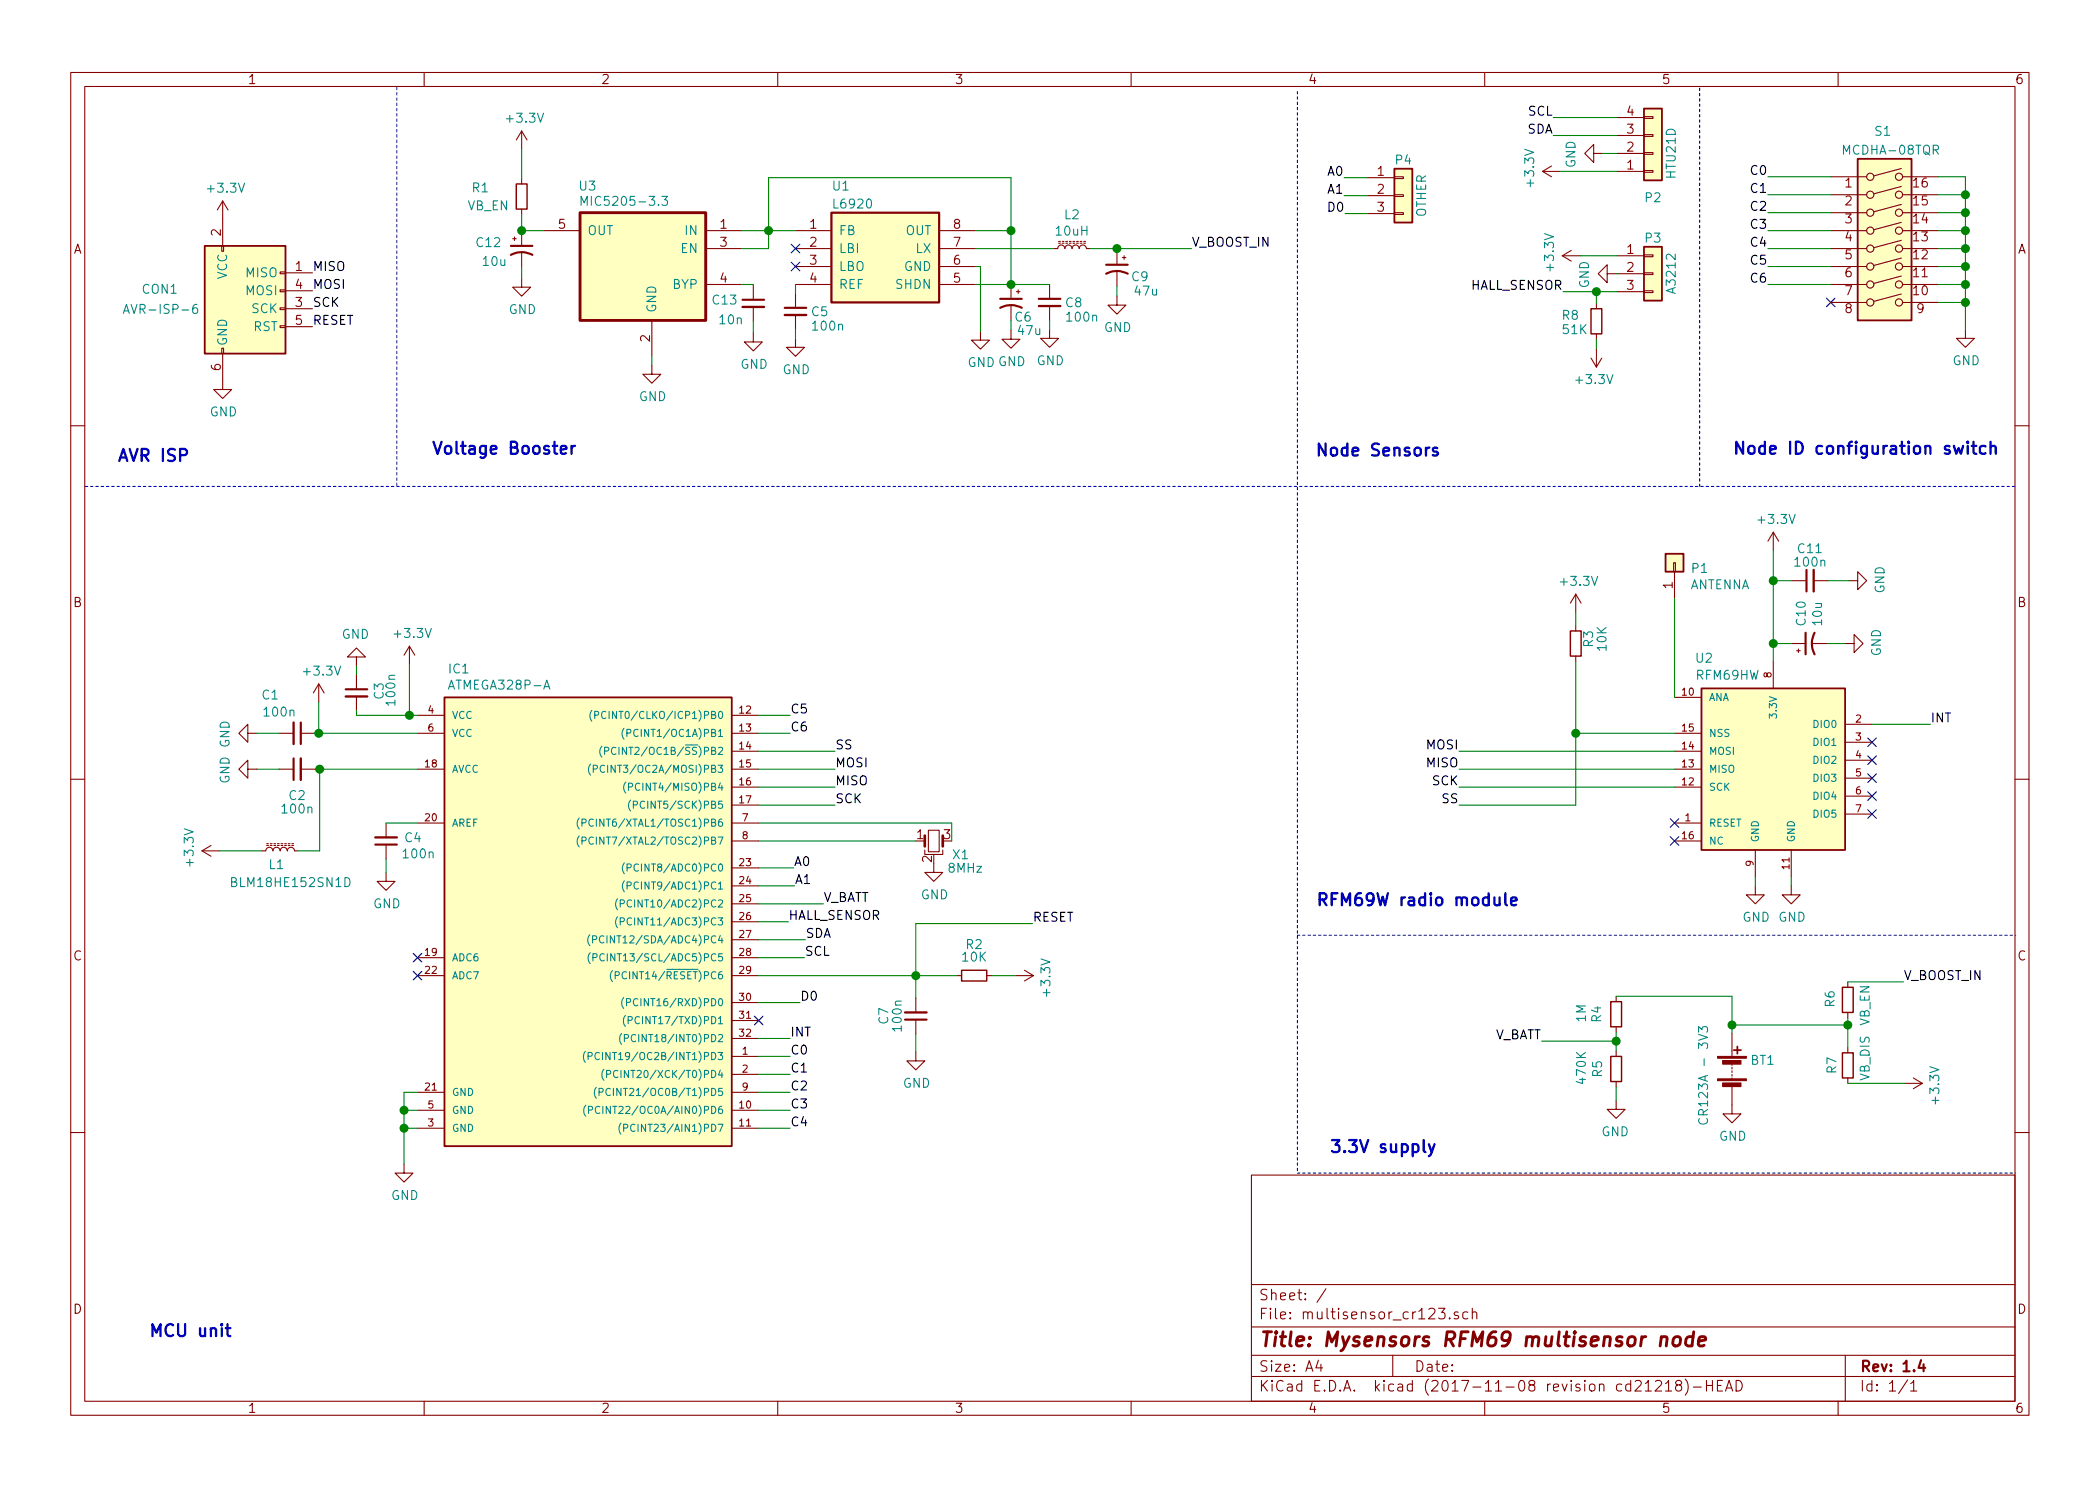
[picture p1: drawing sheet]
EESchema Schematic File Version 4
EELAYER 26 0
EELAYER END
$Descr A4 11693 8268
encoding utf-8
Sheet 1 1
Title "Mysensors RFM69 multisensor node"
Date ""
Rev "1.4"
Comp ""
Comment1 ""
Comment2 ""
Comment3 ""
Comment4 ""
$EndDescr
$Comp
L multisensor_cr123-archive:ATMEGA328P-AU IC1
U 1 1
P 3225 5075
F 0 "IC1" H 2555 6435 50  0000 C CNN
F 1 "ATMEGA328P-A" H 2780 6345 50  0000 C CNN
F 2 "Housings_QFP:TQFP-32_7x7mm_Pitch0.8mm" H 3275 6350 50  0001 C CIN
F 3 "" H 3225 5075 50  0000 C CNN
	1    3225 5075
	1    0    0    -1  
$EndComp
$Comp
L multisensor_cr123-archive:Crystal_GND2_Small X1
U 1 1
P 5200 4675
F 0 "X1" H 5350 4600 50  0000 C CNN
F 1 "8MHz" H 5375 4525 50  0000 C CNN
F 2 "myfootprints:ZTTCR-3" H 5200 4803 50  0001 C CNN
F 3 "" H 5200 4675 50  0000 C CNN
	1    5200 4675
	1    0    0    -1  
$EndComp
$Comp
L multisensor_cr123-archive:GND #PWR01
U 1 1
P 5200 4800
F 0 "#PWR01" H 5200 4550 50  0001 C CNN
F 1 "GND" H 5205 4627 50  0000 C CNN
F 2 "" H 5200 4800 50  0000 C CNN
F 3 "" H 5200 4800 50  0000 C CNN
	1    5200 4800
	1    0    0    -1  
$EndComp
$Comp
L multisensor_cr123-archive:C_Small C4
U 1 1
P 2150 4675
F 0 "C4" H 2000 4660 50  0000 C CNN
F 1 "100n" H 1970 4750 50  0000 C CNN
F 2 "Capacitors_SMD:C_0603_HandSoldering" H 2242 4584 50  0001 L CNN
F 3 "" H 2150 4675 50  0000 C CNN
	1    2150 4675
	-1   0    0    1   
$EndComp
$Comp
L multisensor_cr123-archive:GND #PWR02
U 1 1
P 2150 4850
F 0 "#PWR02" H 2150 4600 50  0001 C CNN
F 1 "GND" H 2155 4677 50  0000 C CNN
F 2 "" H 2150 4850 50  0000 C CNN
F 3 "" H 2150 4850 50  0000 C CNN
	1    2150 4850
	1    0    0    -1  
$EndComp
$Comp
L multisensor_cr123-archive:C_Small C2
U 1 1
P 1655 4275
F 0 "C2" V 1505 4275 50  0000 C CNN
F 1 "100n" V 1430 4275 50  0000 C CNN
F 2 "Capacitors_SMD:C_0603_HandSoldering" H 1747 4184 50  0001 L CNN
F 3 "" H 1655 4275 50  0000 C CNN
	1    1655 4275
	0    -1   -1   0   
$EndComp
$Comp
L multisensor_cr123-archive:C_Small C1
U 1 1
P 1655 4075
F 0 "C1" V 1440 3925 50  0000 C CNN
F 1 "100n" V 1535 3975 50  0000 C CNN
F 2 "Capacitors_SMD:C_0603_HandSoldering" H 1747 3984 50  0001 L CNN
F 3 "" H 1655 4075 50  0000 C CNN
	1    1655 4075
	0    1    1    0   
$EndComp
$Comp
L multisensor_cr123-archive:C_Small C3
U 1 1
P 1985 3850
F 0 "C3" V 2110 3860 50  0000 C CNN
F 1 "100n" V 2175 3865 50  0000 C CNN
F 2 "Capacitors_SMD:C_0603_HandSoldering" H 2077 3759 50  0001 L CNN
F 3 "" H 1985 3850 50  0000 C CNN
	1    1985 3850
	1    0    0    -1  
$EndComp
$Comp
L multisensor_cr123-archive:GND #PWR03
U 1 1
P 1985 3700
F 0 "#PWR03" H 1985 3450 50  0001 C CNN
F 1 "GND" H 1990 3527 50  0000 C CNN
F 2 "" H 1985 3700 50  0000 C CNN
F 3 "" H 1985 3700 50  0000 C CNN
	1    1985 3700
	-1   0    0    1   
$EndComp
$Comp
L multisensor_cr123-archive:GND #PWR04
U 1 1
P 1430 4075
F 0 "#PWR04" H 1430 3825 50  0001 C CNN
F 1 "GND" H 1435 3902 50  0000 C CNN
F 2 "" H 1430 4075 50  0000 C CNN
F 3 "" H 1430 4075 50  0000 C CNN
	1    1430 4075
	0    1    1    0   
$EndComp
$Comp
L multisensor_cr123-archive:GND #PWR05
U 1 1
P 1430 4275
F 0 "#PWR05" H 1430 4025 50  0001 C CNN
F 1 "GND" H 1435 4102 50  0000 C CNN
F 2 "" H 1430 4275 50  0000 C CNN
F 3 "" H 1430 4275 50  0000 C CNN
	1    1430 4275
	0    1    1    0   
$EndComp
$Comp
L multisensor_cr123-archive:GND #PWR06
U 1 1
P 2250 6475
F 0 "#PWR06" H 2250 6225 50  0001 C CNN
F 1 "GND" H 2255 6302 50  0000 C CNN
F 2 "" H 2250 6475 50  0000 C CNN
F 3 "" H 2250 6475 50  0000 C CNN
	1    2250 6475
	1    0    0    -1  
$EndComp
$Comp
L multisensor_cr123-archive:R_Small R2
U 1 1
P 5425 5425
F 0 "R2" V 5250 5425 50  0000 C CNN
F 1 "10K" V 5320 5425 50  0000 C CNN
F 2 "Resistors_SMD:R_0603_HandSoldering" V 5321 5425 50  0001 C CNN
F 3 "" H 5425 5425 50  0000 C CNN
	1    5425 5425
	0    1    1    0   
$EndComp
$Comp
L multisensor_cr123-archive:C_Small C7
U 1 1
P 5100 5650
F 0 "C7" V 5275 5650 50  0000 C CNN
F 1 "100n" V 5200 5650 50  0000 C CNN
F 2 "Capacitors_SMD:C_0603_HandSoldering" H 5192 5559 50  0001 L CNN
F 3 "" H 5100 5650 50  0000 C CNN
	1    5100 5650
	-1   0    0    1   
$EndComp
$Comp
L multisensor_cr123-archive:GND #PWR07
U 1 1
P 5100 5850
F 0 "#PWR07" H 5100 5600 50  0001 C CNN
F 1 "GND" H 5105 5677 50  0000 C CNN
F 2 "" H 5100 5850 50  0000 C CNN
F 3 "" H 5100 5850 50  0000 C CNN
	1    5100 5850
	1    0    0    -1  
$EndComp
Text Label 4650 4175 0    50   ~ 0
SS
Text Label 4650 4275 0    50   ~ 0
MOSI
Text Label 4650 4375 0    50   ~ 0
MISO
Text Label 4650 4475 0    50   ~ 0
SCK
Text Label 4400 5775 0    50   ~ 0
INT
$Comp
L multisensor_cr123-archive:RFM69HW U2
U 1 1
P 9875 4025
F 0 "U2" H 9490 4395 50  0000 C CNN
F 1 "RFM69HW" H 9620 4300 50  0000 C CNN
F 2 "mysensors_radios:RFM69HW_SMD_Handsoldering" H 9875 4025 30  0001 C CIN
F 3 "" H 9875 4025 60  0000 C CNN
	1    9875 4025
	1    0    0    -1  
$EndComp
$Comp
L multisensor_cr123-archive:GND #PWR08
U 1 1
P 9775 4925
F 0 "#PWR08" H 9775 4675 50  0001 C CNN
F 1 "GND" H 9780 4752 50  0000 C CNN
F 2 "" H 9775 4925 50  0000 C CNN
F 3 "" H 9775 4925 50  0000 C CNN
	1    9775 4925
	1    0    0    -1  
$EndComp
$Comp
L multisensor_cr123-archive:GND #PWR09
U 1 1
P 9975 4925
F 0 "#PWR09" H 9975 4675 50  0001 C CNN
F 1 "GND" H 9980 4752 50  0000 C CNN
F 2 "" H 9975 4925 50  0000 C CNN
F 3 "" H 9975 4925 50  0000 C CNN
	1    9975 4925
	1    0    0    -1  
$EndComp
NoConn ~ 9325 4675
NoConn ~ 10425 4225
NoConn ~ 10425 4325
NoConn ~ 10425 4425
NoConn ~ 10425 4525
NoConn ~ 10425 4125
Text Label 8125 4175 2    50   ~ 0
MOSI
Text Label 8125 4275 2    50   ~ 0
MISO
Text Label 8125 4375 2    50   ~ 0
SCK
Text Label 10750 4025 0    50   ~ 0
INT
Text Label 8125 4475 2    50   ~ 0
SS
NoConn ~ 9325 4575
$Comp
L multisensor_cr123-archive:Conn_01x01 P1
U 1 1
P 9325 3125
F 0 "P1" V 9290 3037 50  0000 R CNN
F 1 "ANTENNA" V 9199 3037 50  0000 R CNN
F 2 "Wire_Pads:SolderWirePad_single_0-8mmDrill" V 9153 3037 50  0001 R CNN
F 3 "" H 9325 3125 50  0000 C CNN
	1    9325 3125
	0    -1   -1   0   
$EndComp
$Comp
L multisensor_cr123-archive:R_Small R3
U 1 1
P 8775 3575
F 0 "R3" V 8700 3550 50  0000 C CNN
F 1 "10K" V 8625 3550 50  0000 C CNN
F 2 "Resistors_SMD:R_0603_HandSoldering" V 8671 3575 50  0001 C CNN
F 3 "" H 8775 3575 50  0000 C CNN
	1    8775 3575
	-1   0    0    1   
$EndComp
$Comp
L multisensor_cr123-archive:+3.3V #PWR010
U 1 1
P 9875 3055
F 0 "#PWR010" H 9875 2905 50  0001 C CNN
F 1 "+3.3V" H 9890 3228 50  0000 C CNN
F 2 "" H 9875 3055 50  0000 C CNN
F 3 "" H 9875 3055 50  0000 C CNN
	1    9875 3055
	1    0    0    -1  
$EndComp
$Comp
L multisensor_cr123-archive:GND #PWR011
U 1 1
P 10275 3575
F 0 "#PWR011" H 10275 3325 50  0001 C CNN
F 1 "GND" H 10280 3402 50  0000 C CNN
F 2 "" H 10275 3575 50  0000 C CNN
F 3 "" H 10275 3575 50  0000 C CNN
	1    10275 3575
	0    -1   -1   0   
$EndComp
Text Notes 7325 5050 0    67   ~ 13
RFM69W radio module
Text Notes 7400 6425 0    67   ~ 13
3.3V supply
NoConn ~ 2325 5325
NoConn ~ 2325 5425
Text Notes 650  2575 0    67   ~ 13
AVR ISP
Text Notes 825  7450 0    67   ~ 13
MCU unit
$Comp
L multisensor_cr123-archive:CP1_Small C10
U 1 1
P 10075 3575
F 0 "C10" H 10166 3621 50  0000 L CNN
F 1 "10u" H 10166 3530 50  0000 L CNN
F 2 "Capacitors_Tantalum_SMD:TantalC_SizeA_EIA-3216_Wave" H 10166 3484 50  0001 L CNN
F 3 "" H 10075 3575 50  0000 C CNN
	1    10075 3575
	0    -1   -1   0   
$EndComp
NoConn ~ 10195 1675
$Comp
L multisensor_cr123-archive:GND #PWR012
U 1 1
P 10945 1825
F 0 "#PWR012" H 10945 1575 50  0001 C CNN
F 1 "GND" H 10950 1652 50  0000 C CNN
F 2 "" H 10945 1825 50  0000 C CNN
F 3 "" H 10945 1825 50  0000 C CNN
	1    10945 1825
	1    0    0    -1  
$EndComp
Text Label 9845 975  2    50   ~ 0
C0
Text Label 9845 1075 2    50   ~ 0
C1
Text Label 9845 1175 2    50   ~ 0
C2
Text Label 9845 1275 2    50   ~ 0
C3
Text Label 9845 1375 2    50   ~ 0
C4
Text Label 9845 1475 2    50   ~ 0
C5
Text Label 9845 1575 2    50   ~ 0
C6
Text Label 4400 5875 0    50   ~ 0
C0
Text Label 4400 5975 0    50   ~ 0
C1
Text Label 4400 6075 0    50   ~ 0
C2
Text Label 4400 6175 0    50   ~ 0
C3
Text Label 4400 6275 0    50   ~ 0
C4
Text Label 4400 3975 0    50   ~ 0
C5
Text Label 4400 4075 0    50   ~ 0
C6
Text Notes 9645 2535 0    67   ~ 13
Node ID configuration switch
$Comp
L multisensor_cr123-archive:+3.3V #PWR013
U 1 1
P 5655 5425
F 0 "#PWR013" H 5655 5275 50  0001 C CNN
F 1 "+3.3V" H 5670 5598 50  0000 C CNN
F 2 "" H 5655 5425 50  0000 C CNN
F 3 "" H 5655 5425 50  0000 C CNN
	1    5655 5425
	0    1    1    0   
$EndComp
$Comp
L multisensor_cr123-archive:+3.3V #PWR014
U 1 1
P 2280 3690
F 0 "#PWR014" H 2280 3540 50  0001 C CNN
F 1 "+3.3V" H 2295 3863 50  0000 C CNN
F 2 "" H 2280 3690 50  0000 C CNN
F 3 "" H 2280 3690 50  0000 C CNN
	1    2280 3690
	1    0    0    -1  
$EndComp
$Comp
L multisensor_cr123-archive:AVR-ISP-6 CON1
U 1 1
P 1340 1710
F 0 "CON1" H 890 1820 50  0000 C CNN
F 1 "AVR-ISP-6" H 680 1680 50  0000 L BNN
F 2 "Pin_Headers:Pin_Header_Straight_2x03" V 820 1750 50  0001 C CNN
F 3 "" H 1315 1710 50  0000 C CNN
	1    1340 1710
	1    0    0    -1  
$EndComp
Text Label 1740 1510 0    50   ~ 0
MISO
Text Label 1740 1710 0    50   ~ 0
SCK
Text Label 5750 5135 0    50   ~ 0
RESET
Text Label 1740 1810 0    50   ~ 0
RESET
$Comp
L multisensor_cr123-archive:+3.3V #PWR015
U 1 1
P 1240 1210
F 0 "#PWR015" H 1240 1060 50  0001 C CNN
F 1 "+3.3V" H 1255 1383 50  0000 C CNN
F 2 "" H 1240 1210 50  0000 C CNN
F 3 "" H 1240 1210 50  0000 C CNN
	1    1240 1210
	1    0    0    -1  
$EndComp
Text Label 1740 1610 0    50   ~ 0
MOSI
$Comp
L multisensor_cr123-archive:GND #PWR016
U 1 1
P 1240 2110
F 0 "#PWR016" H 1240 1860 50  0001 C CNN
F 1 "GND" H 1245 1937 50  0000 C CNN
F 2 "" H 1240 2110 50  0000 C CNN
F 3 "" H 1240 2110 50  0000 C CNN
	1    1240 2110
	1    0    0    -1  
$EndComp
$Comp
L multisensor_cr123-archive:SW_DIP_x08 S1
U 1 1
P 10495 1375
F 0 "S1" H 10485 2030 50  0000 C CNN
F 1 "MCDHA-08TQR" H 10530 1925 50  0000 C CNN
F 2 "myfootprints:DIPSWITCH_SMD_1.27-16" H 10495 1858 50  0001 C CNN
F 3 "" H 10445 1375 50  0000 C CNN
	1    10495 1375
	1    0    0    -1  
$EndComp
$Comp
L multisensor_cr123-archive:+3.3V #PWR017
U 1 1
P 8775 3400
F 0 "#PWR017" H 8775 3250 50  0001 C CNN
F 1 "+3.3V" H 8790 3573 50  0000 C CNN
F 2 "" H 8775 3400 50  0000 C CNN
F 3 "" H 8775 3400 50  0000 C CNN
	1    8775 3400
	1    0    0    -1  
$EndComp
$Comp
L multisensor_cr123-archive:GND #PWR018
U 1 1
P 9645 6145
F 0 "#PWR018" H 9645 5895 50  0001 C CNN
F 1 "GND" H 9650 5972 50  0000 C CNN
F 2 "" H 9645 6145 50  0000 C CNN
F 3 "" H 9645 6145 50  0000 C CNN
	1    9645 6145
	1    0    0    -1  
$EndComp
$Comp
L multisensor_cr123-archive:+3.3V #PWR019
U 1 1
P 1775 3900
F 0 "#PWR019" H 1775 3750 50  0001 C CNN
F 1 "+3.3V" H 1790 4073 50  0000 C CNN
F 2 "" H 1775 3900 50  0000 C CNN
F 3 "" H 1775 3900 50  0000 C CNN
	1    1775 3900
	1    0    0    -1  
$EndComp
$Comp
L multisensor_cr123-archive:+3.3V #PWR020
U 1 1
P 1225 4730
F 0 "#PWR020" H 1225 4580 50  0001 C CNN
F 1 "+3.3V" H 1240 4903 50  0000 C CNN
F 2 "" H 1225 4730 50  0000 C CNN
F 3 "" H 1225 4730 50  0000 C CNN
	1    1225 4730
	0    -1   -1   0   
$EndComp
$Comp
L multisensor_cr123-archive:R_Small R4
U 1 1
P 9000 5640
F 0 "R4" V 8890 5640 50  0000 C CNN
F 1 "1M" V 8805 5635 50  0000 C CNN
F 2 "Resistors_SMD:R_0603_HandSoldering" V 8896 5640 50  0001 C CNN
F 3 "" H 9000 5640 50  0000 C CNN
	1    9000 5640
	1    0    0    1   
$EndComp
$Comp
L multisensor_cr123-archive:R_Small R5
U 1 1
P 9000 5945
F 0 "R5" V 8895 5945 50  0000 C CNN
F 1 "470K" V 8805 5940 50  0000 C CNN
F 2 "Resistors_SMD:R_0603_HandSoldering" V 8896 5945 50  0001 C CNN
F 3 "" H 9000 5945 50  0000 C CNN
	1    9000 5945
	1    0    0    1   
$EndComp
$Comp
L multisensor_cr123-archive:GND #PWR021
U 1 1
P 9000 6120
F 0 "#PWR021" H 9000 5870 50  0001 C CNN
F 1 "GND" H 9005 5947 50  0000 C CNN
F 2 "" H 9000 6120 50  0000 C CNN
F 3 "" H 9000 6120 50  0000 C CNN
	1    9000 6120
	-1   0    0    -1  
$EndComp
Text Label 8585 5790 2    50   ~ 0
V_BATT
Text Label 4585 5025 0    50   ~ 0
V_BATT
$Comp
L multisensor_cr123-archive:C_Small C11
U 1 1
P 10080 3225
F 0 "C11" V 10255 3225 50  0000 C CNN
F 1 "100n" V 10180 3225 50  0000 C CNN
F 2 "Capacitors_SMD:C_0603_HandSoldering" H 10172 3134 50  0001 L CNN
F 3 "" H 10080 3225 50  0000 C CNN
	1    10080 3225
	0    -1   -1   0   
$EndComp
$Comp
L multisensor_cr123-archive:GND #PWR022
U 1 1
P 10295 3225
F 0 "#PWR022" H 10295 2975 50  0001 C CNN
F 1 "GND" H 10300 3052 50  0000 C CNN
F 2 "" H 10295 3225 50  0000 C CNN
F 3 "" H 10295 3225 50  0000 C CNN
	1    10295 3225
	0    -1   -1   0   
$EndComp
$Comp
L multisensor_cr123-archive:L6920 U1
U 1 1
P 4930 1425
F 0 "U1" H 4630 1825 50  0000 L CNN
F 1 "L6920" H 4630 1725 50  0000 L CNN
F 2 "Housings_SSOP:MSOP-8_3x3mm_Pitch0.65mm" H 4430 1575 60  0001 C CNN
F 3 "" H 4430 1575 60  0001 C CNN
	1    4930 1425
	1    0    0    -1  
$EndComp
NoConn ~ 4430 1375
NoConn ~ 4430 1475
$Comp
L multisensor_cr123-archive:CP1_Small C6
U 1 1
P 5630 1675
F 0 "C6" H 5510 1595 50  0000 L CNN
F 1 "47u" H 5455 1520 50  0000 L CNN
F 2 "Capacitors_Tantalum_SMD:TantalC_SizeA_EIA-3216_Wave" H 5721 1584 50  0001 L CNN
F 3 "" H 5630 1675 50  0000 C CNN
	1    5630 1675
	-1   0    0    -1  
$EndComp
$Comp
L multisensor_cr123-archive:C_Small C8
U 1 1
P 5845 1675
F 0 "C8" H 5980 1675 50  0000 C CNN
F 1 "100n" H 6025 1595 50  0000 C CNN
F 2 "Capacitors_SMD:C_0603_HandSoldering" H 5937 1584 50  0001 L CNN
F 3 "" H 5845 1675 50  0000 C CNN
	1    5845 1675
	1    0    0    -1  
$EndComp
$Comp
L multisensor_cr123-archive:GND #PWR023
U 1 1
P 5630 1830
F 0 "#PWR023" H 5630 1580 50  0001 C CNN
F 1 "GND" H 5635 1657 50  0000 C CNN
F 2 "" H 5630 1830 50  0000 C CNN
F 3 "" H 5630 1830 50  0000 C CNN
	1    5630 1830
	1    0    0    -1  
$EndComp
$Comp
L multisensor_cr123-archive:GND #PWR024
U 1 1
P 5845 1825
F 0 "#PWR024" H 5845 1575 50  0001 C CNN
F 1 "GND" H 5850 1652 50  0000 C CNN
F 2 "" H 5845 1825 50  0000 C CNN
F 3 "" H 5845 1825 50  0000 C CNN
	1    5845 1825
	1    0    0    -1  
$EndComp
$Comp
L multisensor_cr123-archive:GND #PWR025
U 1 1
P 5460 1835
F 0 "#PWR025" H 5460 1585 50  0001 C CNN
F 1 "GND" H 5465 1662 50  0000 C CNN
F 2 "" H 5460 1835 50  0000 C CNN
F 3 "" H 5460 1835 50  0000 C CNN
	1    5460 1835
	1    0    0    -1  
$EndComp
$Comp
L multisensor_cr123-archive:CP1_Small C9
U 1 1
P 6220 1485
F 0 "C9" H 6040 1440 50  0000 L CNN
F 1 "47u" H 5985 1360 50  0000 L CNN
F 2 "Capacitors_Tantalum_SMD:TantalC_SizeA_EIA-3216_Wave" H 6311 1394 50  0001 L CNN
F 3 "" H 6220 1485 50  0000 C CNN
	1    6220 1485
	-1   0    0    -1  
$EndComp
$Comp
L multisensor_cr123-archive:GND #PWR026
U 1 1
P 6220 1640
F 0 "#PWR026" H 6220 1390 50  0001 C CNN
F 1 "GND" H 6225 1467 50  0000 C CNN
F 2 "" H 6220 1640 50  0000 C CNN
F 3 "" H 6220 1640 50  0000 C CNN
	1    6220 1640
	1    0    0    -1  
$EndComp
$Comp
L multisensor_cr123-archive:C_Small C5
U 1 1
P 4430 1725
F 0 "C5" H 4565 1725 50  0000 C CNN
F 1 "100n" H 4610 1645 50  0000 C CNN
F 2 "Capacitors_SMD:C_0603_HandSoldering" H 4522 1634 50  0001 L CNN
F 3 "" H 4430 1725 50  0000 C CNN
	1    4430 1725
	1    0    0    -1  
$EndComp
$Comp
L multisensor_cr123-archive:GND #PWR027
U 1 1
P 4430 1875
F 0 "#PWR027" H 4430 1625 50  0001 C CNN
F 1 "GND" H 4435 1702 50  0000 C CNN
F 2 "" H 4430 1875 50  0000 C CNN
F 3 "" H 4430 1875 50  0000 C CNN
	1    4430 1875
	1    0    0    -1  
$EndComp
$Comp
L multisensor_cr123-archive:R_Small R1
U 1 1
P 2905 1085
F 0 "R1" H 3135 1040 50  0000 C CNN
F 1 "VB_EN" H 3090 1140 50  0000 C CNN
F 2 "Resistors_SMD:R_0402" V 2801 1085 50  0001 C CNN
F 3 "" H 2905 1085 50  0000 C CNN
	1    2905 1085
	-1   0    0    1   
$EndComp
$Comp
L multisensor_cr123-archive:+3.3V #PWR028
U 1 1
P 2905 820
F 0 "#PWR028" H 2905 670 50  0001 C CNN
F 1 "+3.3V" H 2920 993 50  0000 C CNN
F 2 "" H 2905 820 50  0000 C CNN
F 3 "" H 2905 820 50  0000 C CNN
	1    2905 820 
	1    0    0    -1  
$EndComp
Text Label 6635 1375 0    50   ~ 0
V_BOOST_IN
$Comp
L multisensor_cr123-archive:R_Small R6
U 1 1
P 10290 5560
F 0 "R6" V 10385 5555 50  0000 C CNN
F 1 "VB_EN" V 10190 5590 50  0000 C CNN
F 2 "Resistors_SMD:R_0402" V 10186 5560 50  0001 C CNN
F 3 "" H 10290 5560 50  0000 C CNN
	1    10290 5560
	-1   0    0    1   
$EndComp
$Comp
L multisensor_cr123-archive:R_Small R7
U 1 1
P 10290 5925
F 0 "R7" V 10375 5925 50  0000 C CNN
F 1 "VB_DIS" V 10190 5885 50  0000 C CNN
F 2 "Resistors_SMD:R_0402" V 10186 5925 50  0001 C CNN
F 3 "" H 10290 5925 50  0000 C CNN
	1    10290 5925
	-1   0    0    1   
$EndComp
Text Label 10600 5460 0    50   ~ 0
V_BOOST_IN
$Comp
L multisensor_cr123-archive:+3.3V #PWR029
U 1 1
P 10605 6025
F 0 "#PWR029" H 10605 5875 50  0001 C CNN
F 1 "+3.3V" H 10620 6198 50  0000 C CNN
F 2 "" H 10605 6025 50  0000 C CNN
F 3 "" H 10605 6025 50  0000 C CNN
	1    10605 6025
	0    1    1    0   
$EndComp
NoConn ~ 4225 5675
Text Notes 2400 2535 0    67   ~ 13
Voltage Booster
$Comp
L multisensor_cr123-archive:Conn_01x04 P2
U 1 1
P 9205 845
F 0 "P2" H 9205 1095 50  0000 C CNN
F 1 "HTU21D" V 9305 845 50  0000 C CNN
F 2 "Pin_Headers:Pin_Header_Straight_1x04" H 9205 845 50  0001 C CNN
F 3 "" H 9205 845 50  0000 C CNN
	1    9205 845 
	1    0    0    1   
$EndComp
$Comp
L multisensor_cr123-archive:+3.3V #PWR030
U 1 1
P 8690 945
F 0 "#PWR030" H 8690 795 50  0001 C CNN
F 1 "+3.3V" H 8705 1118 50  0000 C CNN
F 2 "" H 8690 945 50  0000 C CNN
F 3 "" H 8690 945 50  0000 C CNN
	1    8690 945 
	0    -1   -1   0   
$EndComp
$Comp
L multisensor_cr123-archive:GND #PWR031
U 1 1
P 8925 845
F 0 "#PWR031" H 8925 595 50  0001 C CNN
F 1 "GND" H 8930 672 50  0000 C CNN
F 2 "" H 8925 845 50  0000 C CNN
F 3 "" H 8925 845 50  0000 C CNN
	1    8925 845 
	0    1    1    0   
$EndComp
Text Label 8650 745  2    50   ~ 0
SDA
Text Label 8650 645  2    50   ~ 0
SCL
Text Label 4485 5225 0    50   ~ 0
SDA
Text Label 4480 5325 0    50   ~ 0
SCL
$Comp
L multisensor_cr123-archive:MIC5205-3.3YM5TR U3
U 1 1
P 3530 1475
F 0 "U3" H 3735 1925 50  0000 L CNN
F 1 "MIC5205-3.3" H 3330 1840 50  0000 L CNN
F 2 "TO_SOT_Packages_SMD:SOT-23-5" H 3530 1625 50  0001 C CNN
F 3 "" H 3530 1625 50  0001 C CNN
	1    3530 1475
	-1   0    0    -1  
$EndComp
Wire Notes Line
	475  2700 11225 2700
Wire Wire Line
	4225 4675 5100 4675
Wire Wire Line
	4225 4575 5300 4575
Wire Wire Line
	5300 4575 5300 4675
Wire Wire Line
	2325 4575 2150 4575
Wire Wire Line
	2150 4775 2150 4850
Wire Wire Line
	1755 4275 1780 4275
Wire Wire Line
	1755 4075 1775 4075
Wire Wire Line
	1985 3975 2280 3975
Wire Wire Line
	1985 3975 1985 3950
Wire Wire Line
	1555 4275 1430 4275
Wire Wire Line
	1555 4075 1430 4075
Wire Wire Line
	1985 3700 1985 3750
Wire Wire Line
	2325 6075 2250 6075
Wire Wire Line
	2250 6075 2250 6175
Wire Wire Line
	2325 6275 2250 6275
Connection ~ 2250 6275
Wire Wire Line
	2325 6175 2250 6175
Connection ~ 2250 6175
Wire Wire Line
	5525 5425 5655 5425
Wire Wire Line
	4225 5425 5100 5425
Wire Wire Line
	5100 5750 5100 5850
Wire Wire Line
	4225 4475 4650 4475
Wire Wire Line
	4225 4375 4650 4375
Wire Wire Line
	4225 4275 4650 4275
Wire Wire Line
	4225 4175 4650 4175
Wire Wire Line
	4225 5775 4400 5775
Wire Wire Line
	8125 4175 9325 4175
Wire Wire Line
	9775 4875 9775 4925
Wire Wire Line
	9975 4925 9975 4875
Wire Wire Line
	9325 4275 8125 4275
Wire Wire Line
	10425 4025 10750 4025
Wire Wire Line
	9325 4075 8775 4075
Wire Wire Line
	8775 3675 8775 4075
Wire Wire Line
	8775 4475 8125 4475
Wire Wire Line
	9325 3325 9325 3875
Connection ~ 8775 4075
Wire Wire Line
	8775 3475 8775 3400
Wire Wire Line
	9875 3055 9875 3225
Connection ~ 9875 3575
Wire Notes Line
	7225 5200 11225 5200
Wire Notes Line
	7225 6525 11225 6525
Wire Wire Line
	8125 4375 9325 4375
Wire Notes Line
	2210 2695 2210 470 
Wire Wire Line
	9875 3575 9975 3575
Wire Wire Line
	10175 3575 10275 3575
Wire Wire Line
	5100 5135 5100 5425
Connection ~ 5100 5425
Wire Wire Line
	10195 975  9845 975 
Wire Wire Line
	10195 1075 9845 1075
Wire Wire Line
	10195 1175 9845 1175
Wire Wire Line
	10195 1275 9845 1275
Wire Wire Line
	10195 1375 9845 1375
Wire Wire Line
	10195 1475 9845 1475
Wire Wire Line
	10195 1575 9845 1575
Wire Wire Line
	10795 975  10945 975 
Wire Wire Line
	10945 975  10945 1075
Wire Wire Line
	10795 1075 10945 1075
Connection ~ 10945 1075
Wire Wire Line
	10795 1175 10945 1175
Connection ~ 10945 1175
Wire Wire Line
	10795 1275 10945 1275
Connection ~ 10945 1275
Wire Wire Line
	10795 1375 10945 1375
Connection ~ 10945 1375
Wire Wire Line
	10795 1475 10945 1475
Connection ~ 10945 1475
Wire Wire Line
	10795 1575 10945 1575
Connection ~ 10945 1575
Wire Wire Line
	10795 1675 10945 1675
Connection ~ 10945 1675
Wire Wire Line
	4225 3975 4400 3975
Wire Wire Line
	4225 5875 4400 5875
Wire Wire Line
	4225 5975 4400 5975
Wire Wire Line
	4225 6075 4400 6075
Wire Wire Line
	4225 6175 4400 6175
Wire Wire Line
	4225 6275 4400 6275
Wire Wire Line
	4225 4075 4400 4075
Wire Wire Line
	5100 5135 5750 5135
Wire Notes Line
	7225 500  7225 6525
Wire Wire Line
	2280 3690 2280 3975
Connection ~ 2280 3975
Wire Wire Line
	1775 3900 1775 4075
Connection ~ 1775 4075
Wire Wire Line
	1660 4730 1780 4730
Wire Wire Line
	1780 4730 1780 4275
Connection ~ 1780 4275
Wire Wire Line
	1460 4730 1225 4730
Wire Wire Line
	9000 5740 9000 5790
Wire Wire Line
	9000 6045 9000 6120
Wire Wire Line
	9000 5790 8585 5790
Connection ~ 9000 5790
Wire Wire Line
	4225 5025 4585 5025
Wire Wire Line
	10180 3225 10295 3225
Wire Wire Line
	9980 3225 9875 3225
Connection ~ 9875 3225
Wire Wire Line
	5430 1575 5630 1575
Wire Wire Line
	5630 980  5630 1275
Wire Wire Line
	5630 1275 5430 1275
Wire Wire Line
	4280 980  5630 980 
Connection ~ 5630 1275
Connection ~ 5630 1575
Wire Wire Line
	5430 1475 5460 1475
Wire Wire Line
	5630 1830 5630 1775
Wire Wire Line
	5845 1825 5845 1775
Wire Wire Line
	5430 1375 5870 1375
Wire Wire Line
	6070 1375 6220 1375
Wire Wire Line
	6220 1375 6220 1385
Wire Wire Line
	6220 1585 6220 1640
Wire Wire Line
	4430 1575 4430 1625
Wire Wire Line
	4430 1875 4430 1825
Wire Wire Line
	5460 1475 5460 1835
Connection ~ 6220 1375
Wire Wire Line
	2905 985  2905 820 
Wire Wire Line
	10290 5660 10290 5700
Wire Wire Line
	9645 5700 10290 5700
Connection ~ 10290 5700
Wire Wire Line
	10290 5460 10600 5460
Wire Wire Line
	9645 5540 9645 5700
Wire Wire Line
	10290 6025 10605 6025
Wire Wire Line
	9645 5540 9000 5540
Connection ~ 9645 5700
Wire Wire Line
	4225 5225 4485 5225
Wire Wire Line
	4225 5325 4480 5325
Wire Wire Line
	4280 1375 4130 1375
$Comp
L multisensor_cr123-archive:C_Small C13
U 1 1
P 4195 1680
F 0 "C13" H 4035 1700 50  0000 C CNN
F 1 "10n" H 4070 1590 50  0000 C CNN
F 2 "Capacitors_SMD:C_0603_HandSoldering" H 4287 1589 50  0001 L CNN
F 3 "" H 4195 1680 50  0000 C CNN
	1    4195 1680
	1    0    0    -1  
$EndComp
Wire Wire Line
	4130 1575 4195 1575
Wire Wire Line
	4195 1575 4195 1580
$Comp
L multisensor_cr123-archive:GND #PWR032
U 1 1
P 4195 1845
F 0 "#PWR032" H 4195 1595 50  0001 C CNN
F 1 "GND" H 4200 1672 50  0000 C CNN
F 2 "" H 4195 1845 50  0000 C CNN
F 3 "" H 4195 1845 50  0000 C CNN
	1    4195 1845
	1    0    0    -1  
$EndComp
Wire Wire Line
	4195 1780 4195 1845
$Comp
L multisensor_cr123-archive:GND #PWR033
U 1 1
P 3630 2025
F 0 "#PWR033" H 3630 1775 50  0001 C CNN
F 1 "GND" H 3635 1852 50  0000 C CNN
F 2 "" H 3630 2025 50  0000 C CNN
F 3 "" H 3630 2025 50  0000 C CNN
	1    3630 2025
	1    0    0    -1  
$EndComp
Wire Wire Line
	3630 1975 3630 2025
$Comp
L multisensor_cr123-archive:CP1_Small C12
U 1 1
P 2905 1380
F 0 "C12" H 2645 1420 50  0000 L CNN
F 1 "10u" H 2680 1315 50  0000 L CNN
F 2 "Capacitors_Tantalum_SMD:TantalC_SizeA_EIA-3216_Wave" H 2996 1289 50  0001 L CNN
F 3 "" H 2905 1380 50  0000 C CNN
	1    2905 1380
	1    0    0    -1  
$EndComp
Wire Wire Line
	3030 1275 2905 1275
Wire Wire Line
	2905 1185 2905 1275
$Comp
L multisensor_cr123-archive:GND #PWR034
U 1 1
P 2905 1540
F 0 "#PWR034" H 2905 1290 50  0001 C CNN
F 1 "GND" H 2910 1367 50  0000 C CNN
F 2 "" H 2905 1540 50  0000 C CNN
F 3 "" H 2905 1540 50  0000 C CNN
	1    2905 1540
	1    0    0    -1  
$EndComp
Wire Wire Line
	2905 1480 2905 1540
Wire Wire Line
	4130 1275 4280 1275
Wire Wire Line
	4280 980  4280 1275
Connection ~ 4280 1275
Connection ~ 2905 1275
$Comp
L multisensor_cr123-archive:Conn_01x03 P3
U 1 1
P 9205 1515
F 0 "P3" H 9205 1715 50  0000 C CNN
F 1 "A3212" V 9305 1515 50  0000 C CNN
F 2 "Pin_Headers:Pin_Header_Straight_1x03_Pitch2.00mm" H 9205 1515 50  0001 C CNN
F 3 "" H 9205 1515 50  0000 C CNN
	1    9205 1515
	1    0    0    -1  
$EndComp
$Comp
L multisensor_cr123-archive:+3.3V #PWR035
U 1 1
P 8800 1415
F 0 "#PWR035" H 8800 1265 50  0001 C CNN
F 1 "+3.3V" H 8815 1588 50  0000 C CNN
F 2 "" H 8800 1415 50  0000 C CNN
F 3 "" H 8800 1415 50  0000 C CNN
	1    8800 1415
	0    -1   -1   0   
$EndComp
$Comp
L multisensor_cr123-archive:GND #PWR036
U 1 1
P 9000 1515
F 0 "#PWR036" H 9000 1265 50  0001 C CNN
F 1 "GND" H 9005 1342 50  0000 C CNN
F 2 "" H 9000 1515 50  0000 C CNN
F 3 "" H 9000 1515 50  0000 C CNN
	1    9000 1515
	0    1    1    0   
$EndComp
Wire Wire Line
	8705 1615 8890 1615
Text Label 8705 1615 2    50   ~ 0
HALL_SENSOR
Wire Wire Line
	9005 1415 8800 1415
Wire Wire Line
	9005 1515 9000 1515
$Comp
L multisensor_cr123-archive:R_Small R8
U 1 1
P 8890 1780
F 0 "R8" H 9035 1750 50  0000 C CNN
F 1 "51K" H 9010 1830 50  0000 C CNN
F 2 "Resistors_SMD:R_0603_HandSoldering" V 8786 1780 50  0001 C CNN
F 3 "" H 8890 1780 50  0000 C CNN
	1    8890 1780
	-1   0    0    1   
$EndComp
Wire Wire Line
	8890 1680 8890 1615
Connection ~ 8890 1615
$Comp
L multisensor_cr123-archive:+3.3V #PWR037
U 1 1
P 8890 1935
F 0 "#PWR037" H 8890 1785 50  0001 C CNN
F 1 "+3.3V" H 8905 2108 50  0000 C CNN
F 2 "" H 8890 1935 50  0000 C CNN
F 3 "" H 8890 1935 50  0000 C CNN
	1    8890 1935
	-1   0    0    1   
$EndComp
Wire Wire Line
	8890 1880 8890 1935
Wire Notes Line
	9465 2700 9465 475 
Text Notes 7320 2545 0    67   ~ 13
Node Sensors
Wire Wire Line
	4225 5125 4390 5125
Text Label 4390 5125 0    50   ~ 0
HALL_SENSOR
$Comp
L multisensor_cr123-archive:Conn_01x03 P4
U 1 1
P 7815 1080
F 0 "P4" H 7815 1280 50  0000 C CNN
F 1 "OTHER" V 7915 1080 50  0000 C CNN
F 2 "Pin_Headers:Pin_Header_Straight_1x03_Pitch2.00mm" H 7815 1080 50  0001 C CNN
F 3 "" H 7815 1080 50  0000 C CNN
	1    7815 1080
	1    0    0    -1  
$EndComp
Wire Wire Line
	7615 980  7485 980 
Wire Wire Line
	7615 1080 7485 1080
Wire Wire Line
	7615 1180 7490 1180
Wire Wire Line
	4225 4825 4420 4825
Wire Wire Line
	4225 4925 4425 4925
Text Label 4420 4825 0    50   ~ 0
A0
Text Label 4425 4925 0    50   ~ 0
A1
Wire Wire Line
	4225 5575 4455 5575
Text Label 4455 5575 0    50   ~ 0
D0
Text Label 7485 980  2    50   ~ 0
A0
Text Label 7485 1080 2    50   ~ 0
A1
Text Label 7490 1180 2    50   ~ 0
D0
$Comp
L multisensor_cr123-archive:Battery BT1
U 1 1
P 9645 5945
F 0 "BT1" H 9745 5995 50  0000 L CNN
F 1 "CR123A - 3V3" V 9485 5625 50  0000 L CNN
F 2 "mysensors_connectors:CR123_holder" V 9645 5985 50  0001 C CNN
F 3 "" V 9645 5985 50  0000 C CNN
	1    9645 5945
	1    0    0    -1  
$EndComp
Wire Wire Line
	9005 845  8925 845 
Wire Wire Line
	8690 945  9005 945 
Wire Wire Line
	9005 645  8650 645 
Wire Wire Line
	9005 745  8650 745 
$Comp
L multisensor_cr123-archive:L_Core_Ferrite_Small L2
U 1 1
P 5970 1375
F 0 "L2" V 6155 1375 50  0000 C CNN
F 1 "10uH" V 6064 1375 50  0000 C CNN
F 2 "myfootprints:DLJ-3015" V 6064 1375 50  0001 C CNN
F 3 "" H 5970 1375 50  0000 C CNN
	1    5970 1375
	0    -1   -1   0   
$EndComp
$Comp
L multisensor_cr123-archive:L_Core_Ferrite_Small L1
U 1 1
P 1560 4730
F 0 "L1" V 1480 4750 50  0000 C CNN
F 1 "BLM18HE152SN1D" V 1380 4670 50  0000 C CNN
F 2 "Capacitors_SMD:C_0603_HandSoldering" V 1654 4730 50  0001 C CNN
F 3 "" H 1560 4730 50  0000 C CNN
	1    1560 4730
	0    -1   -1   0   
$EndComp
Wire Wire Line
	2250 6275 2250 6475
Wire Wire Line
	2250 6175 2250 6275
Wire Wire Line
	8775 4075 8775 4475
Wire Wire Line
	9875 3575 9875 3675
Wire Wire Line
	5100 5425 5325 5425
Wire Wire Line
	5100 5425 5100 5550
Wire Wire Line
	10945 1075 10945 1175
Wire Wire Line
	10945 1175 10945 1275
Wire Wire Line
	10945 1275 10945 1375
Wire Wire Line
	10945 1375 10945 1475
Wire Wire Line
	10945 1475 10945 1575
Wire Wire Line
	10945 1575 10945 1675
Wire Wire Line
	10945 1675 10945 1825
Wire Wire Line
	2280 3975 2325 3975
Wire Wire Line
	1775 4075 2325 4075
Wire Wire Line
	1780 4275 2325 4275
Wire Wire Line
	9000 5790 9000 5845
Wire Wire Line
	9875 3225 9875 3575
Wire Wire Line
	5630 1275 5630 1575
Wire Wire Line
	5630 1575 5845 1575
Wire Wire Line
	6220 1375 6635 1375
Wire Wire Line
	10290 5700 10290 5825
Wire Wire Line
	9645 5700 9645 5745
Wire Wire Line
	4280 1275 4430 1275
Wire Wire Line
	4280 1275 4280 1375
Wire Wire Line
	2905 1275 2905 1280
Wire Wire Line
	8890 1615 9005 1615
$EndSCHEMATC
